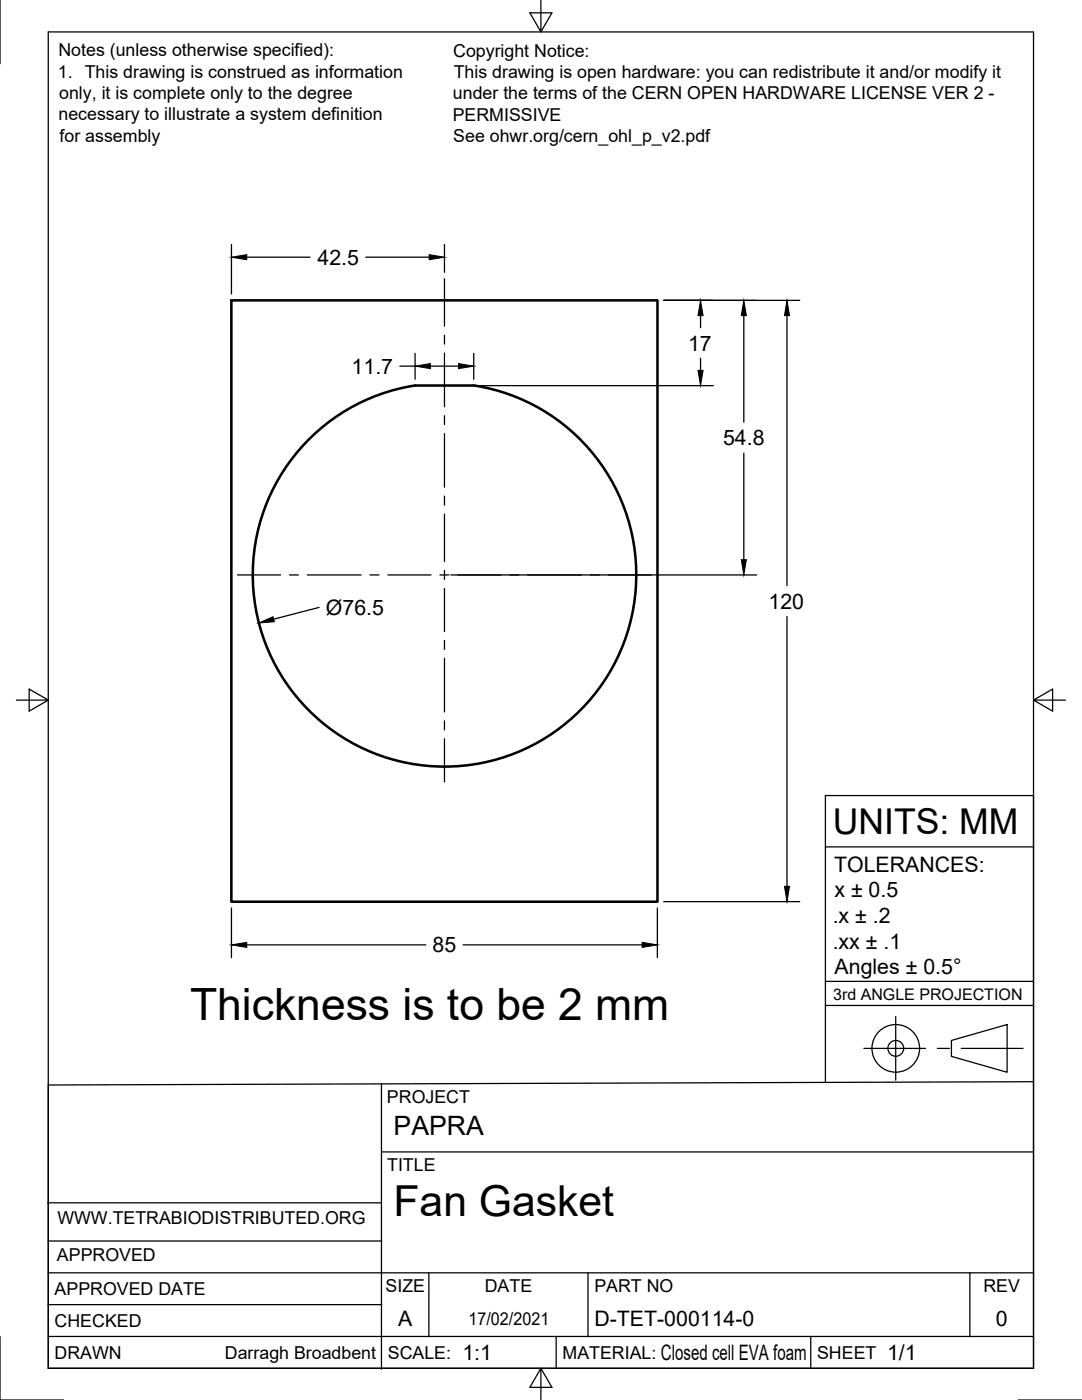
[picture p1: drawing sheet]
<svg xmlns="http://www.w3.org/2000/svg" width="216mm" height="279mm" viewBox="0 0 216 279" stroke-linecap="round" stroke-linejoin="round" font-family="sans-serif">
<!-- layer: Visible -->
<path d="M46.2 59.9h85v120.1h-85zM82.8 76.9a38.3 38.3 0 0 0-26.2 58.6 38.3 38.3 0 0 0 64.2 0 38.3 38.3 0 0 0-26.2-58.6h-11.8" fill="none" stroke="#000" stroke-width=".51"/>
<!-- layer: Border -->
<path d="M0 0v12.7M9.6 6.4h196.6v266.7h-196.6zM107.9 0v6.4l-2.2-3.8h4.4l-2.2 3.8M3.3 139.7h6.3l-3.8-2.2v4.4l3.8-2.2M206.2 139.7l3.8 2.2v-4.4l-3.8 2.2h6.4M0 266.7v12.7h12.7M107.9 273.1l2.2 3.8h-4.4l2.2-3.8v6.3M203.2 279.4h12.7" fill="none" stroke="#000" stroke-width=".25"/>
<!-- layer: Titleblock -->
<g fill="none" stroke="#000" stroke-width=".25">
<path d="M164.7 169h41.5M164.7 195.9h41.5M9.6 216.5l196.6-.6v57.2h-196.6zM76.1 216.3v56.9M164.7 200.7h41.5M172.4 209.2h12.3M178.7 202.9v12.7M187 209.2h2.4M189.8 207.6l11.2-3.1v9.5l-11.2-3.2zM191.8 209.2h12.3M206.2 215.9v-57.1h-41.5v57.2M76.2 229.9h130"/>
<path d="M9.5 240.1h66.5M9.6 254h196.6M9.6 247.7h66.6M85.6 254v12.7M117.3 254v12.7M193.5 254v12.7M9.6 266.7h196.6M9.6 260.4h66.6M111 266.7v6.4M161.8 266.7v6.4"/>
<circle cx="178.7" cy="209.2" r="4.8"/>
<circle cx="178.7" cy="209.2" r="1.58"/>
</g>
<!-- layer: Dimensions -->
<g fill="none" stroke="#000" stroke-width=".25">
<path d="M46.2 48.8v9.9M49.2 51.3h12.7M73 51.3h12.6M88.7 48.8v5.6M132.4 59.9h27.2M79.8 73.1h3M82.8 70.5v5.2M85.9 73.1h5.6M94.5 70.5v5.2M95.8 77h46.5M139.8 63v2.4M139.8 71.5v2.4"/>
<path d="M148.4 63v21.3M157 63v53.9M148.4 90.4v21.3M90 114.7h61M63.7 121.2l-9.1 2.4M157 123v53.9M132.4 179.9h27.2M46.2 181.2v9.9M49.2 188.6h35.8M92.4 188.6h35.7M131.2 181.2v9.9"/>
</g>
<g fill="#000" stroke="#000" stroke-width=".2">
<path d="M46.2 51.3l3-.5v1zM85.6 50.8l3.1 .5-3.1 .5zM82.8 73.1l3.1-.5v1zM91.5 72.6l3 .5-3 .5zM139.3 73.9h1l-.5 3.1zM139.8 59.9l.5 3.1h-1zM148.4 59.9l.5 3.1h-1zM157 59.9l.5 3.1h-1zM147.9 111.7h1l-.5 3zM51.6 124.3l2.9-1.2 .2 1zM156.5 176.9h1l-.5 3zM46.2 188.6l3-.5v1z"/>
<path d="M128.1 188.1l3.1 .5-3.1 .5z"/>
</g>
<!-- layer: Center Lines -->
<g fill="none" stroke="#000" stroke-width=".25">
<path d="M88.7 55.6v9.5M88.7 66.9v1.8M88.7 70.5v10.7M88.7 83v1.7M88.7 86.5v10.7M88.7 99v1.8M47.4 114.7h8.6M57.8 114.7h1.7M61.3 114.7h10.8M73.8 114.7h1.8M77.4 114.7h8.6M87.8 114.7h1.8"/>
<path d="M88.7 102.6v9.5M88.7 113.9v1.7M88.7 117.4v8.6M91.4 114.7h8.5M101.7 114.7h1.8M105.3 114.7h10.7M117.8 114.7h1.8M121.4 114.7h8.6M88.7 127.8v1.8M88.7 131.4v10.7M88.7 143.9v1.8M88.7 147.4v8.6"/>
</g>
<text font-size="8.9" x="37.9" y="203.5">Thickness is to be 2 mm</text>
<text font-size="8.5" x="78.5" y="242.8">Fan Gasket</text>
<text font-size="7.1" x="166.2" y="166.5">UNITS: MM</text>
<text font-size="5.3" x="78.5" y="226.5">PAPRA</text>
<g font-size="4.3">
<text x="63.4" y="52.8">42.5</text>
<text x="137.3" y="70">17</text>
<text x="70.2" y="74.6">11.7</text>
<text x="144.3" y="88.9">54.8</text>
<text x="65" y="122.7">Ø76.5</text>
<text x="153.4" y="121.5">120</text>
<text x="166.4" y="174">TOLERANCES:</text>
<text x="166.5" y="179.1">x ± 0.5</text>
<text x="166.2" y="184.2">.x ± .2</text>
<text x="86.3" y="190.1">85</text>
<text x="166.2" y="189.3">.xx ± .1</text>
<text x="166.5" y="194.4">Angles ± 0.5°</text>
<text x="79.5" y="264.5">A</text>
<text x="118.6" y="264.5">D-TET-000114-0</text>
<text x="198.7" y="264.5">0</text>
<text x="92.3" y="271.4">1:1</text>
<text x="131.9" y="271.4">Closed cell EVA foam</text>
<text x="177" y="271.4">1/1</text>
</g>
<g font-size="3.5">
<text x="11.7" y="11.2">Notes (unless otherwise specified):</text>
<text x="90.4" y="11.3">Copyright Notice:</text>
<text x="11.5" y="15.5">1. This drawing is construed as information</text>
<text x="90.5" y="15.6">This drawing is open hardware: you can redistribute it and/or modify it</text>
<text x="11.8" y="19.7">only, it is complete only to the degree</text>
<text x="90.4" y="19.9">under the terms of the CERN OPEN HARDWARE LICENSE VER 2 -</text>
<text x="11.7" y="24">necessary to illustrate a system definition</text>
<text x="11.9" y="28.3">for assembly</text>
<text x="90.3" y="24.1">PERMISSIVE</text>
<text x="90.4" y="28.4">See ohwr.org/cern_ohl_p_v2.pdf</text>
<text x="77.2" y="220">PROJECT</text>
<text x="77.3" y="233.7">TITLE</text>
<text x="11.5" y="244.2">WWW.TETRABIODISTRIBUTED.ORG</text>
<text x="11.4" y="251.7">APPROVED</text>
<text x="76.9" y="257.8">SIZE</text>
<text x="96.7" y="257.8">DATE</text>
<text x="118.6" y="257.8">PART NO</text>
<text x="196.2" y="257.8">REV</text>
<text x="10.9" y="258.5">APPROVED DATE</text>
<text x="10.9" y="264.8">CHECKED</text>
<text x="93.5" y="264.5">17/02/2021</text>
<text x="10.9" y="271.2">DRAWN</text>
<text x="44.9" y="271.3">Darragh Broadbent</text>
<text x="77.4" y="271.2">SCALE:</text>
<text x="112.2" y="271.2">MATERIAL:</text>
<text x="163" y="271.2">SHEET</text>
</g>
<text font-size="3.2" x="166.2" y="199.7">3rd ANGLE PROJECTION</text>
</svg>
